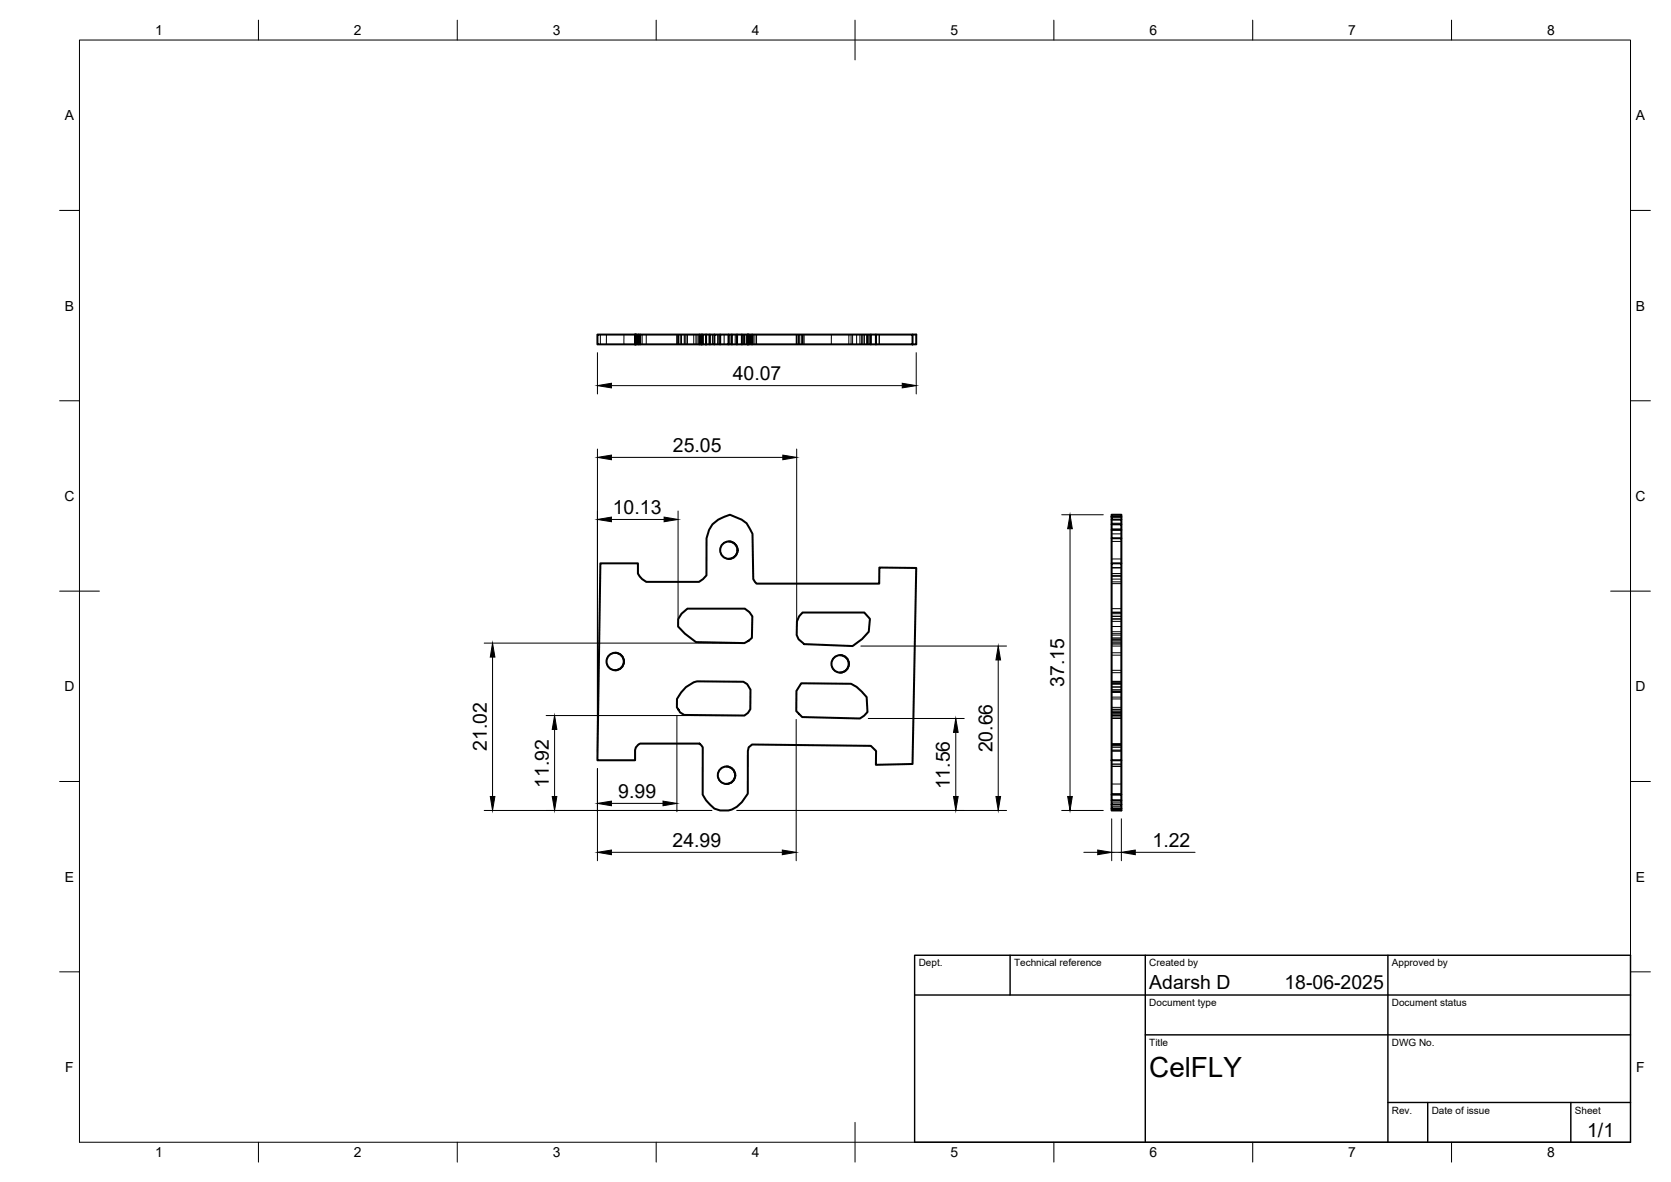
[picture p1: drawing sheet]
<svg xmlns="http://www.w3.org/2000/svg" width="420mm" height="297mm" viewBox="0 0 420 297" stroke-linecap="round" stroke-linejoin="round" font-family="sans-serif">
<!-- layer: Hidden -->
<g fill="none" stroke="#000" stroke-width=".25">
<path d="M151 84.1v2.4M152.5 84.1v2.4M156.9 84.1v2.4M160.4 86.5v-2.4v2.4M160.8 84.1v2.4M161.5 84.1v2.4M162.5 84.1v2.4M170.2 84.1v2.4M170.5 84.1v2.4M170.6 84.1v2.4M171 84.1v2.4M171.3 84.1v2.4"/>
<path d="M171.4 84.1v2.4M172 84.1v2.4M172.2 84.1v2.4M172.5 84.1v2.4M172.8 84.1v2.4M174.4 84.1v2.4M175 84.1v2.4M175.3 84.1v2.4M175.7 84.1v2.4M176.7 84.1v2.4M176.8 84.1v2.4M177.6 84.1v2.4"/>
<path d="M178.3 84.1v2.4M179.1 84.1v2.4M180.5 84.1l-.1 2.4M180.6 84.1v2.4M181.1 84.1l-.1 2.4M182.1 84.1v2.4M183.5 84.1v2.4M184.9 84.1l-.1 2.4M185.5 84.1l-.1 2.4M186.5 84.1v2.4M186.9 84.1v2.4M187.2 84.1v2.4"/>
<path d="M187.3 84.1v2.4M187.7 84.1v2.4M187.9 84.1v2.4M188.1 84.1v2.4M188.2 84.1v2.4M188.4 84.1v2.4M188.6 84.1v2.4M188.7 84.1v2.4M189.1 84.1v2.4M189.2 84.1v2.4M189.4 84.1v2.4M189.8 84.1v2.4"/>
<path d="M190.2 84.1v2.4M200.2 84.1v2.4M200.3 84.1v2.4M200.4 84.1v2.4M200.8 84.1v2.4M200.9 84.1v2.4M201.5 84.1v2.4M201.7 84.1v2.4M201.8 84.1v2.4M201.9 84.1v2.4M202.2 84.1v2.4M209 84.1v2.4"/>
<path d="M213.4 84.1v2.4M214 84.1v2.4M214.4 84.1v2.4M215.4 84.1v2.4M216.2 84.1v2.4M216.7 84.1v2.4M216.8 84.1v2.4M217.3 84.1v2.4M217.9 84.1v2.4M218.1 84.1v2.4M218.4 84.1v2.4M218.7 84.1v2.4"/>
<path d="M220.3 84.1v2.4M221.1 84.1v2.4M181.1 138.8a2.22 2.22 0 0 0 2.1 1.7M183.3 136.1a2.2 2.2 0 0 0-2.2 1.6M279.5 136.1h2.5M279.5 134.2h2.5M279.5 132.9h2.5M279.5 131.5h2.5M183.2 140.5h.1M279.5 140.5h2.5M279.5 159.6h2.5M279.5 156.2h2.5"/>
<path d="M279.5 154.9h2.5M279.5 153.9h2.5M279.5 155.5h2.5M279.5 158.8h2.5M279.5 159.2h2.5M279.5 157.4h2.5M279.5 155.6h2.5M279.5 154.2h2.5M279.5 153h2.5M279.5 153.8h2.5M279.5 142.7h2.5M279.5 142.6h2.5"/>
<path d="M279.5 146.7h2.5M279.5 144.6h2.5M279.5 146.2h2.5M279.5 145.5h2.5M279.5 144.8h2.5M279.5 144.1h2.5M152.5 166.8a2.22 2.22 0 0 0 2.1 1.7M154.6 168.5h.1M154.7 164a2.2 2.2 0 0 0-2.2 1.6M154.7 164h.1M209.1 167.4a2.23 2.23 0 0 0 2.1 1.6M211.2 169h.1"/>
<path d="M211.3 164.6l-.8 .2-.7 .4-.7 1M211.3 164.6h.1M279.5 164h2.5M279.5 168.5h2.5M279.5 164.6h2.5M279.5 169h2.5M279.5 160.7h2.5M279.5 160.6h2.5M279.5 162.4h2.5M279.5 161.9h2.5M279.5 178.7h2.5M279.5 173.6h2.5"/>
<path d="M279.5 171.7h2.5M279.5 171.8h2.5M279.5 172.6h2.5M279.5 173.8h2.5M279.5 175.2h2.5M279.5 178.9h2.5M279.5 179.8h2.5M279.5 179.4h2.5M279.5 161.6h2.5M279.5 161.4h2.5M279.5 160.3h2.5M279.5 161h2.5"/>
<path d="M279.5 177.8h2.5M279.5 175.6h2.5M279.5 174h2.5M279.5 172.7h2.5M279.5 171.5h2.5M279.5 171.2h2.5M279.5 171.3h2.5M279.5 171.9h2.5M279.5 173.3h2.5M279.5 178.2h2.5M279.5 179.2h2.5M279.5 179.7h2.5"/>
<path d="M279.5 179h2.5M279.5 178.4h2.5M180.5 195.4a2.17 2.17 0 0 0 2.1 1.6M182.7 192.6a2.24 2.24 0 0 0-2.2 1.6M182.7 192.6h.1M279.5 192.6h2.5M279.5 197h2.5M279.5 180.6h2.5M279.5 180.2h2.5M279.5 187.3h2.5M279.5 199.5h2.5M279.5 188.7h2.5"/>
<path d="M279.5 187.4h2.5M279.5 192.2h2.5M279.5 192h2.5M279.5 188.5h2.5M279.5 187.8h2.5M279.5 187.1h2.5M279.5 186.9h2.5M279.5 203.4h2.5M279.5 202.7h2.5M279.5 201.6h2.5"/>
</g>
<!-- layer: Visible -->
<g fill="none" stroke="#000" stroke-width=".51">
<path d="M150.2 84.1h9.5v2.4h-9.5zM159.7 84.1h.2v2.4h-.2zM159.9 84.1h.6M161 84.1h-.5v2.4h-.6M161 86.5h14.9M175.9 84.1h.4v2.4h-.4zM175.9 84.1h-14.9v2.4h-.5M176.3 84.1h.4M176.3 86.5h.4M176.7 84.1h.8v2.4h-.8zM177.5 84.1h1M179.6 84.1h-1.1v2.4h-1"/>
<path d="M181.1 84.1h-1.5v2.4h-1.1M183.2 84.1h-2.1v2.4h-1.5M184 84.1h-.8v2.4h-2.1M185.3 84.1h-1.3v2.4h-.8M185.3 86.5h1.2v-2.4h1.5v2.4h-1.5M186.5 84.1h-1.2v2.4h-1.3M188.3 84.1h-.3v2.4h.3v-2.4h.8M219 84.1h-29.9v2.4h-.8M219 86.5h1.2M220.2 84.1h-1.2v2.4h-29.9M220.2 84.1h9.2v2.4h-9.2zM229.4 84.1h1v2.4h-1"/>
<path d="M183.3 136.1a2.19 2.19 0 0 1 2.1 2.2 2.19 2.19 0 0 1-2.2 2.1M279.5 129.4h2.5v.5h-2.5zM279.5 129.9v.7h2.5v1.2M279.5 130.6v1.2h2.5v1.4M279.5 131.8v1.4h2.5v2.1M279.5 133.2v2.1h2.5v6.3M279.5 135.3v6.3M282 129.9v.7M151 141.6h9.4v2.5l1.1 1.4 1 .7h13.2l1.1-.7 .8-.9 .1-9.3a6.2 6.2 0 0 1 4.4-5.4l1.4-.5 3 1.2 1.2 .9 1.5 2.7 .2 11.3 .8 1.2h30.9v-4.1l9.3 .1-1 49.3-9.2 .2 .1-3.5-1.3-1.3-29.9-.3-.8 .7-.3 .9v10.8a6.6 6.6 0 0 1-6.9 4.2l-1.5-.5-2.1-2.1-.8-1.4v-11.9l-.8-.9h-14.9l-1.1 .9-.2 .7v2.6h-9.5zM171.4 154.2l1.4-1.2h14.5l1.1 .8 .8 1.1-.1 5.4-1.9 1.3-12.2-.2-2.8-2.2-1.7-1.8v-1.8zM201.8 153.9h15.5l1.4 1.6-.3 3.3-1.6 1.8-2.4 1.8-12.2-.5-1.4-1.2-.5-1.1 .1-3.4 .5-1.3zM279.5 141.6h2.5v49.5h-2.5z"/>
<path d="M154.7 164a2.19 2.19 0 0 1 2.2 2.3 2.19 2.19 0 0 1-2.2 2.1M172.5 172.7l1.9-1.2 .9-.3 11.6 .1 1 .6 .8 1.4v4.9l-.6 1-.9 .6-15.2-.1-1-.7-.8-1.2v-2.2l1.1-1.6zM201.5 171.7l12.5 .1 1.4 .8 2.5 2.6 .2 3.7-.8 1-1.1 .7-14.5-.4-1.5-1.5 .1-5.1zM211.3 164.6a2.19 2.19 0 0 1 2.1 2.3 2.19 2.19 0 0 1-2.2 2.1M182.7 192.6a2.19 2.19 0 0 1 2.1 2.2 2.19 2.19 0 0 1-2.2 2.2M279.5 191.1v8.6h2.5v1.4M279.5 199.7v1.4h2.5v1.1M282 191.1v8.6M279.5 201.1v1.1h2.5v1M279.5 202.2v1h2.5v.5h-2.5v-.5"/>
<circle cx="183.3" cy="138.3" r="2.19"/>
<circle cx="154.7" cy="166.2" r="2.19"/>
<circle cx="211.3" cy="166.8" r="2.19"/>
<circle cx="182.7" cy="194.8" r="2.19"/>
</g>
<circle cx="159.7" cy="84.1" r=".25" fill="#000"/>
<!-- layer: BORDER -->
<g fill="none" stroke="#000" stroke-width=".25">
<path d="M20 10.1h390v276.9h-390zM65 5.1v5M115 5.1v5M165 5.1v5M215 5.1v10M265 5.1v5M315 5.1v5M365 5.1v5M15 52.9h5M410 52.9h5M15 100.7h5M410 100.7h5"/>
<path d="M15 148.6h10M405 148.6h10M15 196.4h5M410 196.4h5M15 244.2h5M410 244.2h5M65 287v5M115 287v5M165 287v5M215 282.1v9.9M265 287v5M315 287v5"/>
<path d="M365 287v5"/>
</g>
<!-- layer: TITLEBLOCK -->
<path d="M230 240.1h180v46.9h-180zM230 250h180M254 240.1v9.9M288 240.1v46.9M349 240.1v46.9M288 260.1h122M349 277.1h61M359 277.1v9.9M395 277.1v9.9" fill="none" stroke="#000" stroke-width=".36"/>
<!-- layer: FD_Dimensions -->
<g fill="none" stroke="#000" stroke-width=".25">
<path d="M150.2 88.6v10.4M153.7 96.9h73.2M230.4 88.6v10.4M150.2 112.8v76.2M153.7 114.9h43.1M200.3 112.8v44.7M153.7 130.5h13.3M170.5 128.4v26.9M267 129.4h10.4M269 132.9v67.3M121.8 161.6h63.3M123.8 165.1v35.1"/>
<path d="M137.3 179.8h47.8M170.2 179.9v24.1M216.5 162.4h36.6M251 165.8v34.4M139.4 183.3v16.9M150.2 193.2v23.1M200.2 180.8v35.5M218.3 180.6h24.1M240.3 184.1v16.1M121.8 203.7h57.2M153.7 214.2h43M153.7 201.9h13"/>
<path d="M185.3 203.7h67.8M267 203.7h10.4M272.5 214.2h3.5M279.5 205.8v10.5M279.5 214.2h2.5M282 205.8v10.5M285.5 214.2h15"/>
</g>
<g fill="#000" stroke="#000" stroke-width=".25">
<path d="M150.2 96.9l3.5-.6v1.2zM226.9 96.3l3.5 .6-3.5 .6zM150.2 114.9l3.5-.5v1.1zM196.8 114.4l3.5 .5-3.5 .6zM150.2 130.5l3.5-.6v1.2zM167 129.9l3.5 .6-3.5 .6zM269 129.4l.6 3.5h-1.1zM123.8 161.6l.6 3.5h-1.1zM251 162.4l.6 3.4h-1.2zM139.4 179.8l.6 3.5h-1.1zM240.3 180.6l.6 3.5h-1.1zM123.3 200.2h1.1l-.6 3.5z"/>
<path d="M138.9 200.2h1.1l-.6 3.5zM150.2 214.2l3.5-.6v1.2zM150.2 201.9l3.5-.6v1.2zM166.7 201.3l3.5 .6-3.5 .6zM196.7 213.6l3.5 .6-3.5 .6zM239.8 200.2h1.1l-.6 3.5zM250.4 200.2h1.2l-.6 3.5zM268.5 200.2h1.1l-.6 3.5zM276 213.6l3.5 .6-3.5 .6zM282 214.2l3.5-.6v1.2z"/>
</g>
<text font-size="7" x="289" y="270.6">CelFLY</text>
<g font-size="4.9">
<text x="184.3" y="95.4">40.07</text>
<text x="169.2" y="113.5">25.05</text>
<text x="154.1" y="129.1">10.13</text>
<text x="267.6" y="172.6" transform="rotate(-90 267.6 172.6)">37.15</text>
<text x="122.4" y="188.7" transform="rotate(-90 122.4 188.7)">21.02</text>
<text x="249.5" y="189.1" transform="rotate(-90 249.5 189.1)">20.66</text>
<text x="138" y="198" transform="rotate(-90 138 198)">11.92</text>
<text x="155.5" y="200.4">9.99</text>
<text x="238.9" y="198.4" transform="rotate(-90 238.9 198.4)">11.56</text>
<text x="169.1" y="212.7">24.99</text>
<text x="289.8" y="212.8">1.22</text>
<text x="289" y="248.5">Adarsh D</text>
<text x="323" y="248.5">18-06-2025</text>
<text x="399.1" y="285.7">1/1</text>
</g>
<g font-size="3.5">
<text x="39" y="8.8">1</text>
<text x="89" y="8.8">2</text>
<text x="139" y="8.8">3</text>
<text x="189" y="8.8">4</text>
<text x="239" y="8.8">5</text>
<text x="289" y="8.8">6</text>
<text x="339" y="8.8">7</text>
<text x="389" y="8.8">8</text>
<text x="16.3" y="30.2">A</text>
<text x="411.3" y="30.2">A</text>
<text x="16.3" y="78">B</text>
<text x="411.3" y="78">B</text>
<text x="16.2" y="125.9">C</text>
<text x="411.2" y="125.9">C</text>
<text x="16.2" y="173.7">D</text>
<text x="411.2" y="173.7">D</text>
<text x="16.3" y="221.6">E</text>
<text x="411.3" y="221.6">E</text>
<text x="16.4" y="269.4">F</text>
<text x="411.4" y="269.4">F</text>
<text x="39" y="290.8">1</text>
<text x="89" y="290.8">2</text>
<text x="139" y="290.8">3</text>
<text x="189" y="290.8">4</text>
<text x="239" y="290.8">5</text>
<text x="289" y="290.8">6</text>
<text x="339" y="290.8">7</text>
<text x="389" y="290.8">8</text>
</g>
<g font-size="2.5">
<text x="231" y="242.9">Dept.</text>
<text x="255" y="242.9">Technical reference</text>
<text x="289" y="242.9">Created by</text>
<text x="350" y="242.9">Approved by</text>
<text x="289" y="252.8">Document type</text>
<text x="350" y="252.8">Document status</text>
<text x="289" y="262.9">Title</text>
<text x="350" y="262.9">DWG No.</text>
<text x="350" y="279.9">Rev.</text>
<text x="360" y="279.9">Date of issue</text>
<text x="396" y="279.9">Sheet</text>
</g>
</svg>
